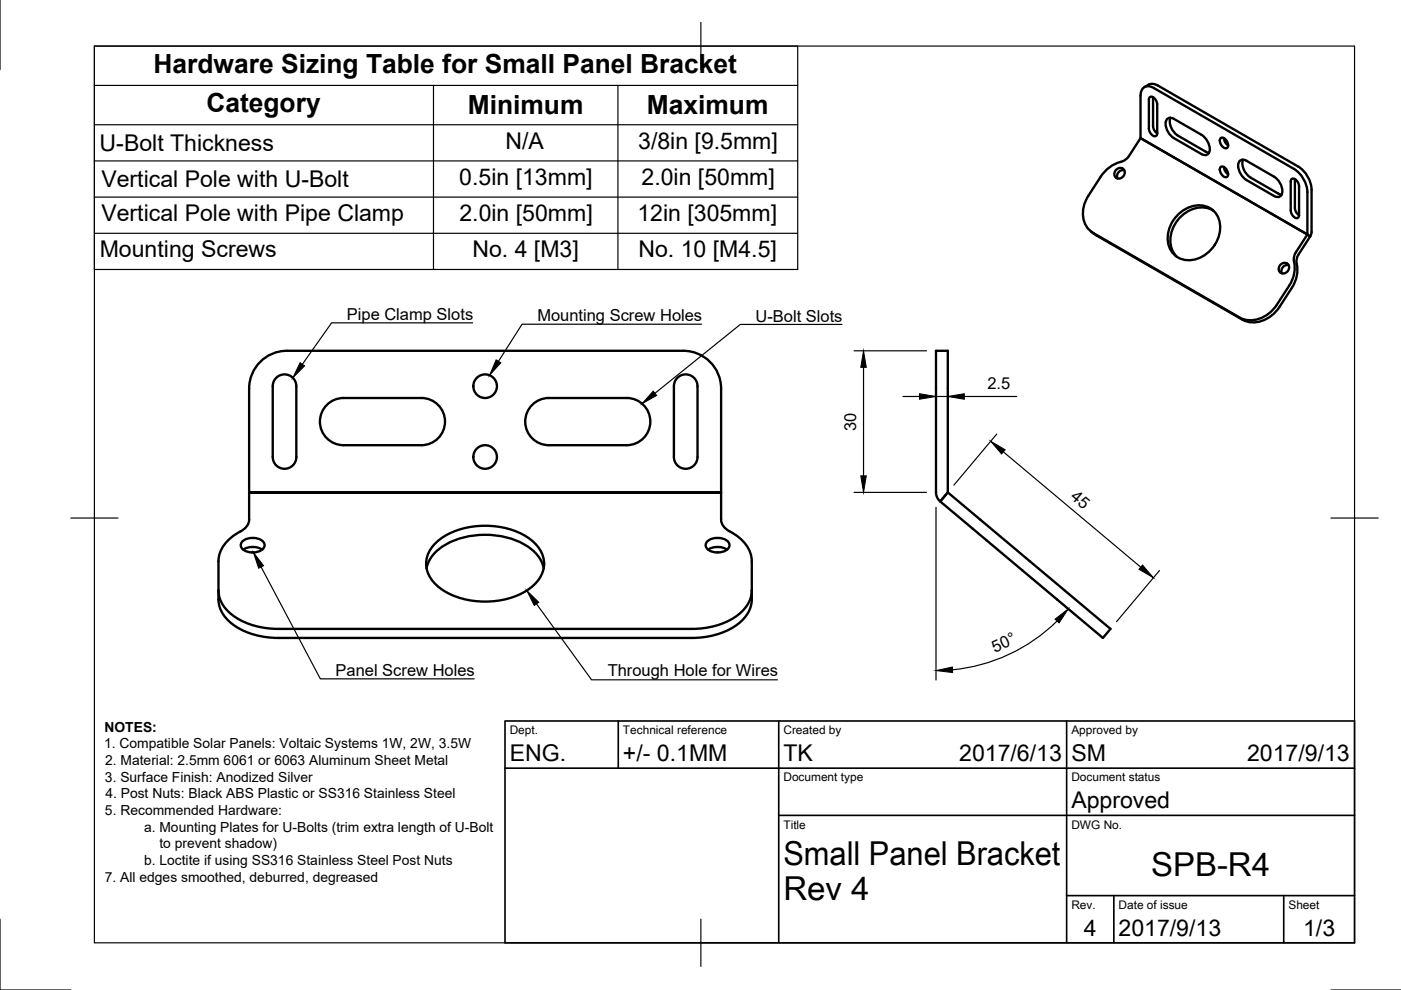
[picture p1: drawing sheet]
<svg xmlns="http://www.w3.org/2000/svg" width="297mm" height="210mm" viewBox="0 0 297 210" stroke-linecap="round" stroke-linejoin="round" font-family="sans-serif">
<!-- layer: Visible -->
<g fill="none" stroke="#000" stroke-width=".5">
<path d="M242.6 18.5a2.24 2.24 0 0 1 2.9-.3l29.7 17.1a6.3 6.3 0 0 1 2.9 4.9v9l-.3 1M236.7 35.9a1.04 1.04 0 0 1 1.6 .1 1.04 1.04 0 0 1-.3 1.5 1.04 1.04 0 0 1-1.6 0 1.04 1.04 0 0 1 .3-1.6zM238.4 36.1a1.29 1.29 0 0 0-1.5 1.7M241.8 29.3v-9a1.73 1.73 0 0 1 .8-1.8 1.73 1.73 0 0 1 2 .2l29.8 17.1a6.3 6.3 0 0 1 2.8 4.9v9M241.8 29.3l-2.4 3.8-1 .9a8.4 8.4 0 0 0-5 3.5l-2.6 4a5.8 5.8 0 0 0 .3 7.4l31.7 18.4a6.2 6.2 0 0 0 7.9-2.7l2.6-4a6.8 6.8 0 0 0 1-5.5l.2-1.2 2.7-4.2M241.8 29.3l35.4 20.4M243.8 20.5a1.47 1.47 0 0 1 1.6 1.6l-.1 6.5a.97 .97 0 0 1-1.5-.7l-.2-.7v-6.1zM244.5 20.6v6.1l.1 .7 .8 .9M248.2 25a3.5 3.5 0 0 0 1.6 3.8l5.8 3.3 .7 .3M248.9 25.2a1.08 1.08 0 0 0-1.3-.1 1.08 1.08 0 0 0-.5 1.1 3.9 3.9 0 0 0 1.8 3.1l5.8 3.4a1.08 1.08 0 0 0 1.3 .1 1.08 1.08 0 0 0 .5-1.2 3.9 3.9 0 0 0-1.8-3l-5.8-3.4M258.9 29.2a1.44 1.44 0 0 1 1.2 2.2 1.44 1.44 0 0 1-1.2-2.2zM258.9 35.4a1.44 1.44 0 0 1 1.2 2.1 1.44 1.44 0 0 1-1.2-2.1z"/>
<path d="M259.5 35.4l.2 .7 .7 .8M259.5 29.3l.2 .7 .7 .8M262.8 34.2a1.09 1.09 0 0 1 1.5-.1l5.8 3.4a3.4 3.4 0 0 1 1.5 3.9 1.09 1.09 0 0 1-1.5 .1l-5.8-3.3a3.4 3.4 0 0 1-1.5-4zM263.6 33.8a3.5 3.5 0 0 0 1.6 3.9l5.8 3.3 .7 .3M273.9 37.9a1.47 1.47 0 0 1 1.5 1.6v6.5a.97 .97 0 0 1-1.6-.7l-.1-.7v-6.1zM274.5 38v6.1l.2 .7 .7 .8M231.3 49.1l1.1 .8 31 17.9a6.2 6.2 0 0 0 7.9-2.8l2.6-4a6.8 6.8 0 0 0 1-5.5l.2-1.2 2.7-4.1M250 45.3a5.5 5.5 0 0 1 7.2-.7 5.9 5.9 0 0 1-.2 8.1 5.7 5.7 0 0 1-7.9 1.4 5.9 5.9 0 0 1 .2-8.1zM257.3 44.7a5.9 5.9 0 0 0-7.6 1.9 5.9 5.9 0 0 0-.2 7.9M271.6 56a1.04 1.04 0 0 1 1.5 .1 1.04 1.04 0 0 1-.2 1.6 1.04 1.04 0 0 1-1.6-.1 1.04 1.04 0 0 1 .3-1.6zM273.2 56.2a1.29 1.29 0 0 0-1.4 1.7M277.2 49.7l.6 .5"/>
<path d="M55.2 76.7a8 8 0 0 1 5.6-2.3h84.1a8 8 0 0 1 8 8v22h-100.1h100.1v5.8a2.98 2.98 0 0 0 1.8 2.5 7.7 7.7 0 0 1 4.7 6.3v8.1a7.2 7.2 0 0 1-4.3 6.1 17.2 17.2 0 0 1-8.4 2.1h-87.7a15 15 0 0 1-11.2-4.4 6 6 0 0 1-1.5-3.8v-8.1a7.4 7.4 0 0 1 4.7-6.3 2.97 2.97 0 0 0 1.8-2.5v-27.8a8 8 0 0 1 2.4-5.7zM58.8 79.9a2.5 2.5 0 0 1 2.6-.3 2.5 2.5 0 0 1 1.4 2.3v15a2.5 2.5 0 0 1-2.5 2.5 2.5 2.5 0 0 1-2.5-2.5v-15a2.5 2.5 0 0 1 1-2zM143.8 79.9a2.5 2.5 0 0 1 2.7-.3 2.5 2.5 0 0 1 1.4 2.3v15a2.5 2.5 0 0 1-2.5 2.5 2.5 2.5 0 0 1-2.5-2.5v-15a2.5 2.5 0 0 1 .9-2zM198.4 74.4h2.6v30l-1.7 1.9-.5-.7-.4-1.2zM69 86.2a5 5 0 0 1 3.8-1.8h16.5a5 5 0 0 1 5.1 5 5 5 0 0 1-5.1 5h-16.5a5 5 0 0 1-4.5-2.9 5 5 0 0 1 .7-5.3zM112.5 86.2a5 5 0 0 1 3.9-1.8h16.5a5 5 0 0 1 5 5 5 5 0 0 1-5 5h-16.5a5 5 0 0 1-4.6-2.9 5 5 0 0 1 .7-5.3zM51.4 114.8a3.6 3.6 0 0 1 4.4 0 1.28 1.28 0 0 1-.9 2.1 3.3 3.3 0 0 1-3.8-.9l-.1-.4zM51.6 116.5a3.8 3.8 0 0 1 4 0M92.6 114.9a16.7 16.7 0 0 1 14.8-2.9 10.6 10.6 0 0 1 7.6 5.5 6.1 6.1 0 0 1-2.8 7.4 17.5 17.5 0 0 1-18.7 0 6.1 6.1 0 0 1-2.3-8.3zM149.9 114.8a3.6 3.6 0 0 1 4.4 0 1.28 1.28 0 0 1-.8 2.1 3.3 3.3 0 0 1-3.8-.9l-.1-.4zM150.1 116.5a3.8 3.8 0 0 1 4 0M201 104.4l34.4 28.9-1.6 2-34.5-29z"/>
<path d="M90.4 120.5a8.7 8.7 0 0 1 5.8-5.9 17.7 17.7 0 0 1 16.4 1.8 7.1 7.1 0 0 1 2.7 4.1M159.4 125.2a7.2 7.2 0 0 1-4.3 6.1 17.2 17.2 0 0 1-8.4 2h-87.7a15 15 0 0 1-11.2-4.3 6 6 0 0 1-1.5-3.8"/>
<circle cx="102.9" cy="81.9" r="2.5"/>
<circle cx="102.9" cy="96.9" r="2.5"/>
</g>
<!-- layer: Border -->
<path d="M0 0v14.8M20 9.8h267.2v190.1h-267.2zM148.6 4.8v10M15 109.8h10M282.2 109.8h10M0 194.9v15h15M148.6 194.9v10M282.2 209.9h14.9" fill="none" stroke="#000" stroke-width=".25"/>
<!-- layer: TitleBlock -->
<path d="M107.1 152.9h180.1v47h-180.1zM131.1 152.9v10M165.1 152.9v47M226.1 152.9v47M107.1 162.9h180.1M165.1 172.9h122.1M226.1 189.9h61.1M236.2 189.9v10M272.2 189.9v10" fill="none" stroke="#000" stroke-width=".35"/>
<!-- layer: Dimensions -->
<g fill="none" stroke="#000" stroke-width=".25">
<path d="M181.1 74.4h15.3M183.1 77.9v23M198.4 76.4v9.7M201 76.4v9.7M191.4 84.1h3.5M198.4 84.1h2.6M204.5 84.1h11.1M211.3 92l-9.1 10.9M212.7 95.8l29.2 24.4M181.1 104.4h15.3M198.4 107.6v36.6M218.3 122.2l9.7 8.2"/>
<path d="M224.1 131.7a36.6 36.6 0 0 1-22.2 10.3M245.8 121l-9.1 10.8"/>
</g>
<path d="M183.1 74.4l.6 3.5h-1.2zM194.9 83.5l3.5 .6-3.5 .5zM201 84.1l3.5-.6v1.1zM210 93.6l3.1 1.8-.7 .9zM182.5 100.9h1.2l-.6 3.5zM242.2 119.8l2.3 2.7-3-1.8zM223.7 131.3l2.8-2.2-2 3zM198.4 142.2l3.5-.8 .1 1.2z" fill="#000" stroke="#000" stroke-width=".21"/>
<!-- layer: Annotations -->
<path d="M63.6 76.9l1 .7-2.5 2.5zM105.2 76.3l1 .6-2.4 2.7zM138.5 82.9l.7 .9-3.1 1.8zM53.7 117.1l2.2 2.8-1.1 .6zM111.7 125.2l2.5 2.5-.9 .7z" fill="#000" stroke="#000" stroke-width=".21"/>
<g fill="none" stroke="#000" stroke-width=".25">
<path d="M20 9.8h149.1v47.3h-149.1zM20 18.1h149.1M91.9 18.1v39M131 18.1v39M20 26.4h149.1M20 34.1h149.1M20 41.8h149.1M20 49.5h149.1M100.2 68.4h-29.9l-6.2 8.8M148.8 68.7h-38.1l-5 7.9M178.5 68.8h-21.5l-18.1 14.6M55.4 120.2l12.5 23.7h32.6"/>
<path d="M113.7 128l11.7 16.1h39.4"/>
</g>
<g font-size="7">
<text x="166.1" y="183.4">Small Panel Bracket</text>
<text x="244" y="185.8">SPB-R4</text>
<text x="166.1" y="190.9">Rev 4</text>
</g>
<g font-size="5.6">
<text x="32.6" y="15.4">Hardware Sizing Table for Small Panel Bracket</text>
<text x="43.8" y="23.7">Category</text>
<text x="99.2" y="24.2">Minimum</text>
<text x="137.2" y="24.2">Maximum</text>
</g>
<g font-size="4.9">
<text x="21.1" y="32">U-Bolt Thickness</text>
<text x="107.2" y="31.5">N/A</text>
<text x="135.3" y="31.5">3/8in [9.5mm]</text>
<text x="21.5" y="39.7">Vertical Pole with U-Bolt</text>
<text x="97.4" y="39.1">0.5in [13mm]</text>
<text x="136" y="39.1">2.0in [50mm]</text>
<text x="21.5" y="46.9">Vertical Pole with Pipe Clamp</text>
<text x="97.4" y="46.8">2.0in [50mm]</text>
<text x="135.1" y="46.8">12in [305mm]</text>
<text x="21.2" y="54.6">Mounting Screws</text>
<text x="100.1" y="54.5">No. 4 [M3]</text>
<text x="135.4" y="54.5">No. 10 [M4.5]</text>
<text x="108.1" y="161.4">ENG.</text>
<text x="132.1" y="161.4">+/- 0.1MM</text>
<text x="166.1" y="161.4">TK</text>
<text x="203.4" y="161.4">2017/6/13</text>
<text x="227.1" y="161.4">SM</text>
<text x="264.4" y="161.4">2017/9/13</text>
<text x="227.1" y="171.4">Approved</text>
<text x="229.8" y="198.5">4</text>
<text x="237.2" y="198.4">2017/9/13</text>
<text x="276.3" y="198.5">1/3</text>
</g>
<g font-size="3.5">
<text x="73.5" y="67.8">Pipe Clamp Slots</text>
<text x="113.9" y="68">Mounting Screw Holes</text>
<text x="160.2" y="68.3">U-Bolt Slots</text>
<text x="209.4" y="82.5">2.5</text>
<text x="181.5" y="91.3" transform="rotate(-90 181.5 91.3)">30</text>
<text x="226.8" y="105.6" transform="rotate(40 226.8 105.6)">45</text>
<text x="71.2" y="143.4">Panel Screw Holes</text>
<text x="128.8" y="143.4">Through Hole for Wires</text>
<text x="210.9" y="138.4" transform="rotate(-25 210.9 138.4)">50°</text>
</g>
<g font-size="2.9">
<text x="22.2" y="155.1">NOTES:</text>
<text x="22.1" y="158.7">1. Compatible Solar Panels: Voltaic Systems 1W, 2W, 3.5W</text>
<text x="22.3" y="165.8">3. Surface Finish: Anodized Silver</text>
<text x="22.3" y="162.2">2. Material: 2.5mm 6061 or 6063 Aluminum Sheet Metal</text>
<text x="22.3" y="172.8">5. Recommended Hardware:</text>
<text x="22.3" y="169.3">4. Post Nuts: Black ABS Plastic or SS316 Stainless Steel</text>
<text x="30.5" y="176.3">a. Mounting Plates for U-Bolts (trim extra length of U-Bolt</text>
<text x="33.8" y="179.9">to prevent shadow)</text>
<text x="30.5" y="183.4">b. Loctite if using SS316 Stainless Steel Post Nuts</text>
<text x="22.2" y="186.9">7. All edges smoothed, deburred, degreased</text>
</g>
<g font-size="2.5">
<text x="108.1" y="155.7">Dept.</text>
<text x="132.1" y="155.7">Technical reference</text>
<text x="166.1" y="155.7">Created by</text>
<text x="227.1" y="155.7">Approved by</text>
<text x="166.1" y="165.7">Document type</text>
<text x="227.1" y="165.7">Document status</text>
<text x="166.1" y="175.7">Title</text>
<text x="227.1" y="175.7">DWG No.</text>
<text x="227.1" y="192.7">Rev.</text>
<text x="237.2" y="192.7">Date of issue</text>
<text x="273.2" y="192.7">Sheet</text>
</g>
</svg>
